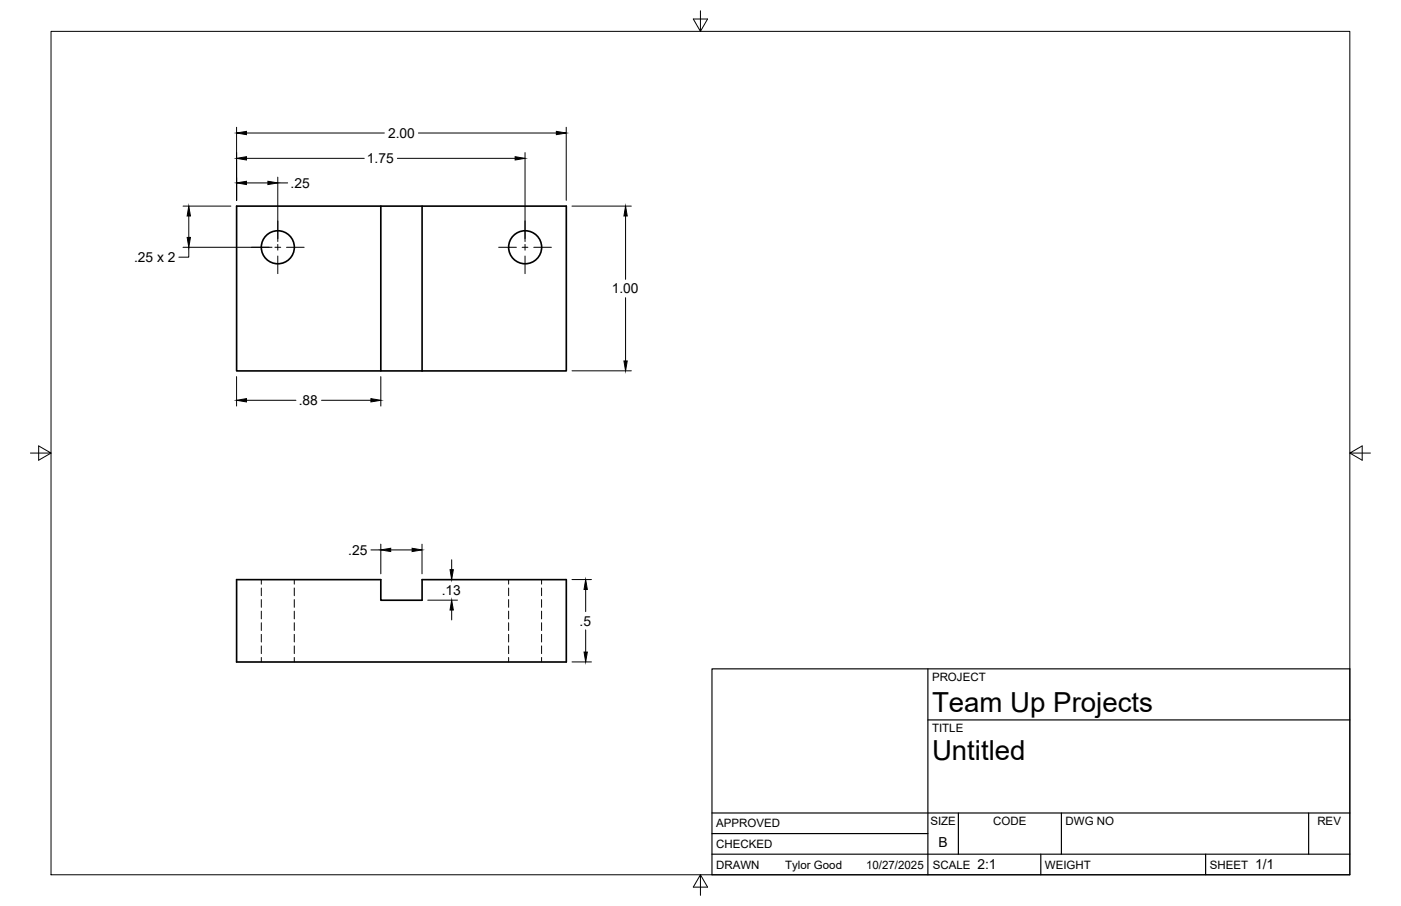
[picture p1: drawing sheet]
<svg xmlns="http://www.w3.org/2000/svg" width="432mm" height="279mm" viewBox="0 0 432 279" stroke-linecap="round" stroke-linejoin="round" font-family="sans-serif">
<!-- layer: Visible -->
<g fill="none" stroke="#000" stroke-width=".51">
<path d="M117.4 63.6h57.1v50.8h-57.1zM117.4 63.6h-44.5v50.8h44.5M130.1 63.6v50.8M72.9 178.8h44.5v6.3h12.7v-6.3h44.4v25.4h-101.6z"/>
<circle cx="85.6" cy="76.3" r="5.1"/>
<circle cx="161.9" cy="76.3" r="5.1"/>
</g>
<!-- layer: Hidden -->
<g fill="none" stroke="#000" stroke-width=".31">
<path d="M80.5 178.8v1.3M90.7 178.8v1.3M156.8 178.8v1.3M166.9 178.8v1.3M80.5 181.3v2.4M80.5 184.9v2.4M80.5 188.5v2.4M80.5 192v2.4M80.5 195.6v2.4M80.5 199.2v2.4M90.7 181.3v2.4M90.7 184.9v2.4"/>
<path d="M90.7 188.5v2.4M90.7 192v2.4M90.7 195.6v2.4M90.7 199.2v2.4M156.8 181.3v2.4M156.8 184.9v2.4M156.8 188.5v2.4M156.8 192v2.4M156.8 195.6v2.4M156.8 199.2v2.4M166.9 181.3v2.4M166.9 184.9v2.4"/>
<path d="M166.9 188.5v2.4M166.9 192v2.4M166.9 195.6v2.4M166.9 199.2v2.4M80.5 202.8v1.4M90.7 202.8v1.4M156.8 202.8v1.4M166.9 202.8v1.4"/>
</g>
<!-- layer: Border -->
<path d="M15.7 9.7h400.3v260.1h-400.3zM215.9 3.3v6.4l-2.2-3.8h4.4l-2.2 3.8M9.4 139.7h6.3l-3.8-2.2v4.4l3.8-2.2M416 139.7l3.8 2.2v-4.4l-3.8 2.2h6.4M215.9 269.8l2.2 3.8h-4.4l2.2-3.8v6.3" fill="none" stroke="#000" stroke-width=".31"/>
<!-- layer: Titleblock -->
<path d="M219.4 206.3h196.6v63.5h-196.6zM286 206.3v63.5M286 222h130M219.4 257.1h66.6M219.4 250.7h196.6M295.4 250.7v12.7M327.1 250.7v12.7M403.3 250.7v12.7M219.4 263.4h196.6M320.8 263.4v6.4M371.6 263.4v6.4" fill="none" stroke="#000" stroke-width=".36"/>
<!-- layer: Smart Centers -->
<path d="M77.5 76.3h5.5M84.7 76.3h1.8M85.6 68.1v5.5M85.6 75.4v1.8M85.6 79v5.4M88.3 76.3h5.4M153.7 76.3h5.5M160.9 76.3h1.8M161.8 68.1v5.5M161.8 75.4v1.8M161.8 79v5.4M164.5 76.3h5.4" fill="none" stroke="#000" stroke-width=".31"/>
<!-- layer: FD_Dimensions -->
<g fill="none" stroke="#000" stroke-width=".31">
<path d="M72.9 39.2v22.6M174.5 39.2v22.6M76 41h42.5M76 56.4h6.6M76 48.8h36.3M85.6 54.6v19.9M85.6 56.4h3.1M122.5 48.8h36.3M129 41h42.5M161.8 47.1v27.4M56.4 63.6h14.7M56.4 76.3h27.4"/>
<path d="M58.2 76.3v3h-3.1M58.2 66.6v6.6M176.3 63.6h18.3M192.8 66.6v19.5M192.8 91.8v19.5M72.9 116.1v9.1M117.4 116.1v9.1M176.3 114.4h18.3M76 123.4h15.2M99.1 123.4h15.2M114.3 169.6h3.1M117.4 167.8v9.2"/>
<path d="M120.4 169.6h6.6M130.1 167.8v9.2M131.8 178.7h9.2M139.2 172.6v3.1M176.3 178.7h6M131.8 185.1h9.2M139.2 188.1v3.1M180.5 181.8v6.8M180.5 194.2v6.9M176.3 204.1h6"/>
</g>
<g fill="#000" stroke="#000" stroke-width=".31">
<path d="M72.9 41l3.1-.5v1zM72.9 56.4l3.1-.5v1zM72.9 48.8l3.1-.5v1zM82.6 55.9l3 .5-3 .5zM158.8 48.3l3 .5-3 .5zM171.5 40.5l3 .5-3 .5zM58.2 63.6l.5 3h-1zM57.7 73.2h1l-.5 3.1zM192.8 63.6l.5 3h-1zM192.3 111.3h1l-.5 3.1zM72.9 123.4l3.1-.5v1.1zM114.3 122.9l3.1 .5-3.1 .6z"/>
<path d="M117.4 169.6l3-.5v1zM127 169.1l3.1 .5-3.1 .5zM138.7 175.7h1l-.5 3zM139.2 185.1l.5 3h-1zM180.5 178.7l.5 3.1h-1zM180 201.1h1l-.5 3z"/>
</g>
<g font-size="8.5">
<text x="287.3" y="219.5">Team Up Projects</text>
<text x="287.3" y="234.5">Untitled</text>
</g>
<g font-size="4.3">
<text x="119.6" y="42.5">2.00</text>
<text x="113.1" y="50.3">1.75</text>
<text x="89.6" y="57.9">.25</text>
<text x="41.3" y="80.8">.25 x 2</text>
<text x="188.5" y="90.5">1.00</text>
<text x="92.1" y="124.9">.88</text>
<text x="107.3" y="171.1">.25</text>
<text x="136.2" y="183.4">.13</text>
<text x="178.6" y="192.9">.5</text>
<text x="289.3" y="261.2">B</text>
<text x="301.2" y="268.1">2:1</text>
<text x="386.8" y="268.1">1/1</text>
</g>
<g font-size="3.5">
<text x="287.3" y="210.1">PROJECT</text>
<text x="287.3" y="225.8">TITLE</text>
<text x="220.7" y="255.2">APPROVED</text>
<text x="286.7" y="254.5">SIZE</text>
<text x="306.1" y="254.5">CODE</text>
<text x="328.4" y="254.5">DWG NO</text>
<text x="406" y="254.5">REV</text>
<text x="220.7" y="261.5">CHECKED</text>
<text x="220.7" y="267.9">DRAWN</text>
<text x="242" y="267.9">Tylor Good</text>
<text x="267" y="267.9">10/27/2025</text>
<text x="287.5" y="267.9">SCALE</text>
<text x="322.1" y="267.9">WEIGHT</text>
<text x="372.9" y="267.9">SHEET</text>
</g>
</svg>
